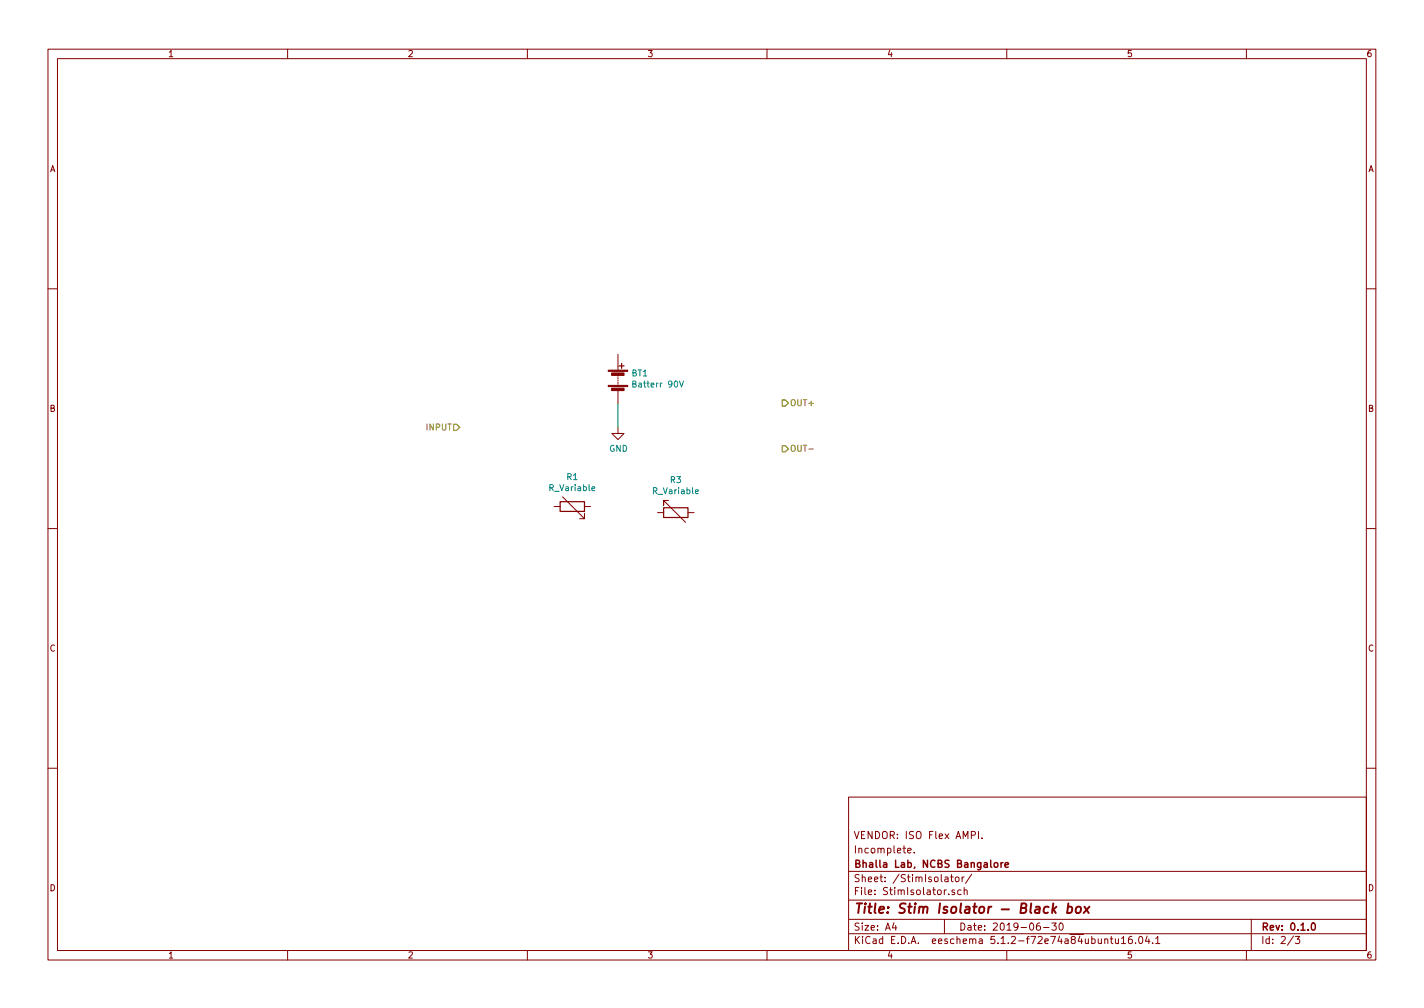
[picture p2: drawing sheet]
<svg xmlns="http://www.w3.org/2000/svg" width="297mm" height="210mm" viewBox="0 0 297 210" stroke-linecap="round" stroke-linejoin="round" font-family="sans-serif">
<g fill="none" stroke="#840000" stroke-width=".21">
<path d="M10 10.3h277v189.9h-277zM12 12.2h273v186.1h-273zM60 10.3v1.9M110 10.3v1.9M160 10.3v1.9M210 10.3v1.9M260 10.3v1.9M10 60.2h2M128.9 73.9v3.3M128.9 78.2v.3M128.9 78.7v.3M128.9 79.2v.3"/>
<path d="M128.9 79.8v.2M285 60.2h2M128.9 89.1v1.3h1.3l-1.3 1.3-1.3-1.3h1.3M128.9 80.3v.2M128.9 81.5v2.6M10 110.3h2M115.6 105.7h1.2M117.3 103.6l4.6 4.6v-1v1h-1M121.9 105.7h1.3M137.2 106.9h1.2M139.4 104.4h-1v1v-1l4.6 4.6M143.5 106.9h1.3"/>
<path d="M285 110.3h2M10 160.2h2M177 166.3h108v32h-108zM189.3 177.4l.8-.1-.1-.3-.4-.1-.3 .2 .1 .7h.6M190.7 177.8v.1M202.6 174.2l.7-.1 .2-.2-.1-.3-.2-.2h-.6v1.5M204.1 173.4v1.5M204.8 174.8v.1M285 160.2h2M60 198.3v1.9M110 198.3v1.9M160 198.3v1.9"/>
<path d="M177 194.8h108M177 191.8h108M177 187.8h108M177 181.8h108M186.5 192.5l-.4 1h1M186.8 193v1M197 191.8v3M197.1 183h.6l.1 .9M197.8 183.3l-.5 .1-.2 .2 .2 .3 .5-.1M197.9 186.5v.1M198.3 182.9h.5M198.5 182.4v1.3l.3 .2"/>
<path d="M199.1 185.7l-.3-.1-.2 .2v.2l.5 .2v.3h-.5M199.3 183.1l.2-.2 .5 .2v.7l-.2 .1-.5-.1zM200.5 185.7l-.4-.1-.3 .3v.6l.3 .1 .4-.1M200.7 182.9v1M201.1 185.7l.2-.1 .4 .1 .1 .9M201.1 182.9l-.4 .3M201.1 185.1v1.5M202.7 182.3l-1.3 2M210 198.3v1.9M216.9 192.5l-.4 .1a.96 .96 0 0 0 0 1.4l.5-.1v-.5l-.2-.3-.5 .1-.1 .2M217.7 193.5h1.1M219.4 192.5h.9l-.5 .6 .5 .1v.7l-.3 .1-.6-.1"/>
<path d="M221.1 192.6l.2-.1a.8 .8 0 0 1 .5 .8 .8 .8 0 0 1-.5 .7 1 1 0 0 1-.2-1.4zM230.5 196l.2-.2 .3 .1 .1 .9M231.6 195.8h.6M231.8 195.3v1.3l.4 .2M232.7 195.8v.9l.4 .1 .2-.1M233.3 195.8v1M233.9 195.8l.5-.5v1.5M233.9 196.8h.9M236.1 195.3h-.3l-.4 .4v.8l.3 .3 .4-.1 .1-.5-.1-.2-.4-.1-.3 .3M236.9 196.7v.1M237.6 195.5l.3-.2a.8 .8 0 0 1 .5 .8 .8 .8 0 0 1-.5 .7l-.3-.1-.1-.4zM239.3 195.2l-.4 1.1h1"/>
<path d="M239.6 195.8v1M240.4 196.7v.1M241.1 195.8l.4-.5v1.5M241.1 196.8h.8M260 198.3v1.9M261 191.8v6.5M269.8 195.2l-1.2 2M270.2 195.3h.9l-.5 .6 .4 .1v.7l-.2 .1-.6-.1"/>
</g>
<path d="M208.8 179.9v1M209.2 179.9l-.4 .3M207.4 180.1l.3-.2 .4 .2 .1 .5-.2 .2-.3 .1-.3-.1zM209.7 180.4l.7-.1-.1-.3-.4-.1-.2 .2v.7h.6M273.7 192.6l.3-.1a.86 .86 0 0 1-.1 1.5 1 1 0 0 1-.2-1.4z" fill="none" stroke="#840000" stroke-width=".3"/>
<path d="M219.7 188.4l-.2 2M219.7 189.7l.5 .7M220.4 189.1l-.9 .8M222.8 189.2h.7l.2 .3-.1 .6a.66 .66 0 0 1-1 .2M222.9 188.4l-.3 2M224.7 189.2l.5-.1 .3 .4-.1 .6-.4 .3-.5-.1-.1-.2v-.6zM226.2 189.1l.9 1.3M227.3 189.1l-1.3 1.3" fill="none" stroke="#840000" stroke-width=".41"/>
<g fill="#840000" stroke="#840000" stroke-width=".21">
<path d="M126.9 80.4h4v.2h-4z"/>
<path d="M126.9 77.2h4v.3h-4z"/>
<path d="M127.6 81h2.6v.5h-2.6z"/>
<path d="M127.6 77.8h2.6v.5h-2.6z"/>
</g>
<path d="M129.2 76.3h1M129.7 75.8v1M116.8 104.6h5.1v2.1h-5.1zM138.4 105.9h5.1v2h-5.1z" fill="none" stroke="#840000" stroke-width=".25"/>
<path d="M141.7 79.5l.5 1.2 .4-1.2" fill="none" stroke="#008484" stroke-width=".21"/>
<path d="M128.9 84.1v5" fill="none" stroke="#008400" stroke-width=".21"/>
<path d="M94.6 88.5h.6l.7 .6-.7 .7h-.6zM163.2 83.4h.6l.7 .7-.7 .6h-.6zM163.2 93h.6l.7 .6-.7 .6h-.6z" fill="none" stroke="#848400" stroke-width=".25"/>
<path d="M168.7 93.7h1" fill="none" stroke="#848400" stroke-width=".21"/>
<text font-size="2.8" fill="#840000" x="178" y="190.5">Title: Stim Isolator - Black box</text>
<g font-size="2.1" fill="#840000">
<text x="178" y="178">Incomplete.</text>
<text x="178" y="175">VENDOR: ISO Flex AMPI.</text>
<text x="178" y="184">Sheet: /StimIsolator/</text>
<text x="178" y="181">Bhalla Lab, NCBS Bangalore</text>
<text x="178" y="186.7">File: StimIsolator.sch</text>
<text x="178" y="196.9">KiCad E.D.A. eeschema 5.1.2-f72e74a84ubuntu16.04.1</text>
<text x="178" y="194.1">Size: A4</text>
<text x="200" y="194.1">Date: 2019-06-30</text>
<text x="263" y="194.1">Rev: 0.1.0</text>
<text x="263" y="196.9">Id: 2/3</text>
</g>
<g font-size="1.8" fill="#840000">
<text x="35" y="11.9">1</text>
<text x="85" y="11.9">2</text>
<text x="135" y="11.9">3</text>
<text x="185" y="11.9">4</text>
<text x="235" y="11.9">5</text>
<text x="285" y="11.9">6</text>
<text x="10.4" y="35.9">A</text>
<text x="285.4" y="35.9">A</text>
<text x="10.4" y="85.9">B</text>
<text x="285.4" y="85.9">B</text>
<text x="10.4" y="135.9">C</text>
<text x="285.4" y="135.9">C</text>
<text x="10.4" y="185.9">D</text>
<text x="285.4" y="185.9">D</text>
<text x="35" y="199.9">1</text>
<text x="85" y="199.9">2</text>
<text x="135" y="199.9">3</text>
<text x="185" y="199.9">4</text>
<text x="235" y="199.9">5</text>
<text x="285" y="199.9">6</text>
</g>
<g font-size="1.8" fill="#008484">
<text x="131.8" y="78.5">BT1</text>
<text x="132.5" y="80.8">Batterr 90V</text>
<text x="127.1" y="94.2">GND</text>
<text x="118.3" y="100.1">R1</text>
<text x="139.9" y="100.8">R3</text>
<text x="114.8" y="102.4">R_Variable</text>
<text x="136.4" y="103.1">R_Variable</text>
</g>
<g font-size="1.8" fill="#848400">
<text x="89.1" y="89.8">INPUT</text>
<text x="164.7" y="84.7">OUT+</text>
<text x="164.7" y="94.2">OUT-</text>
</g>
</svg>
